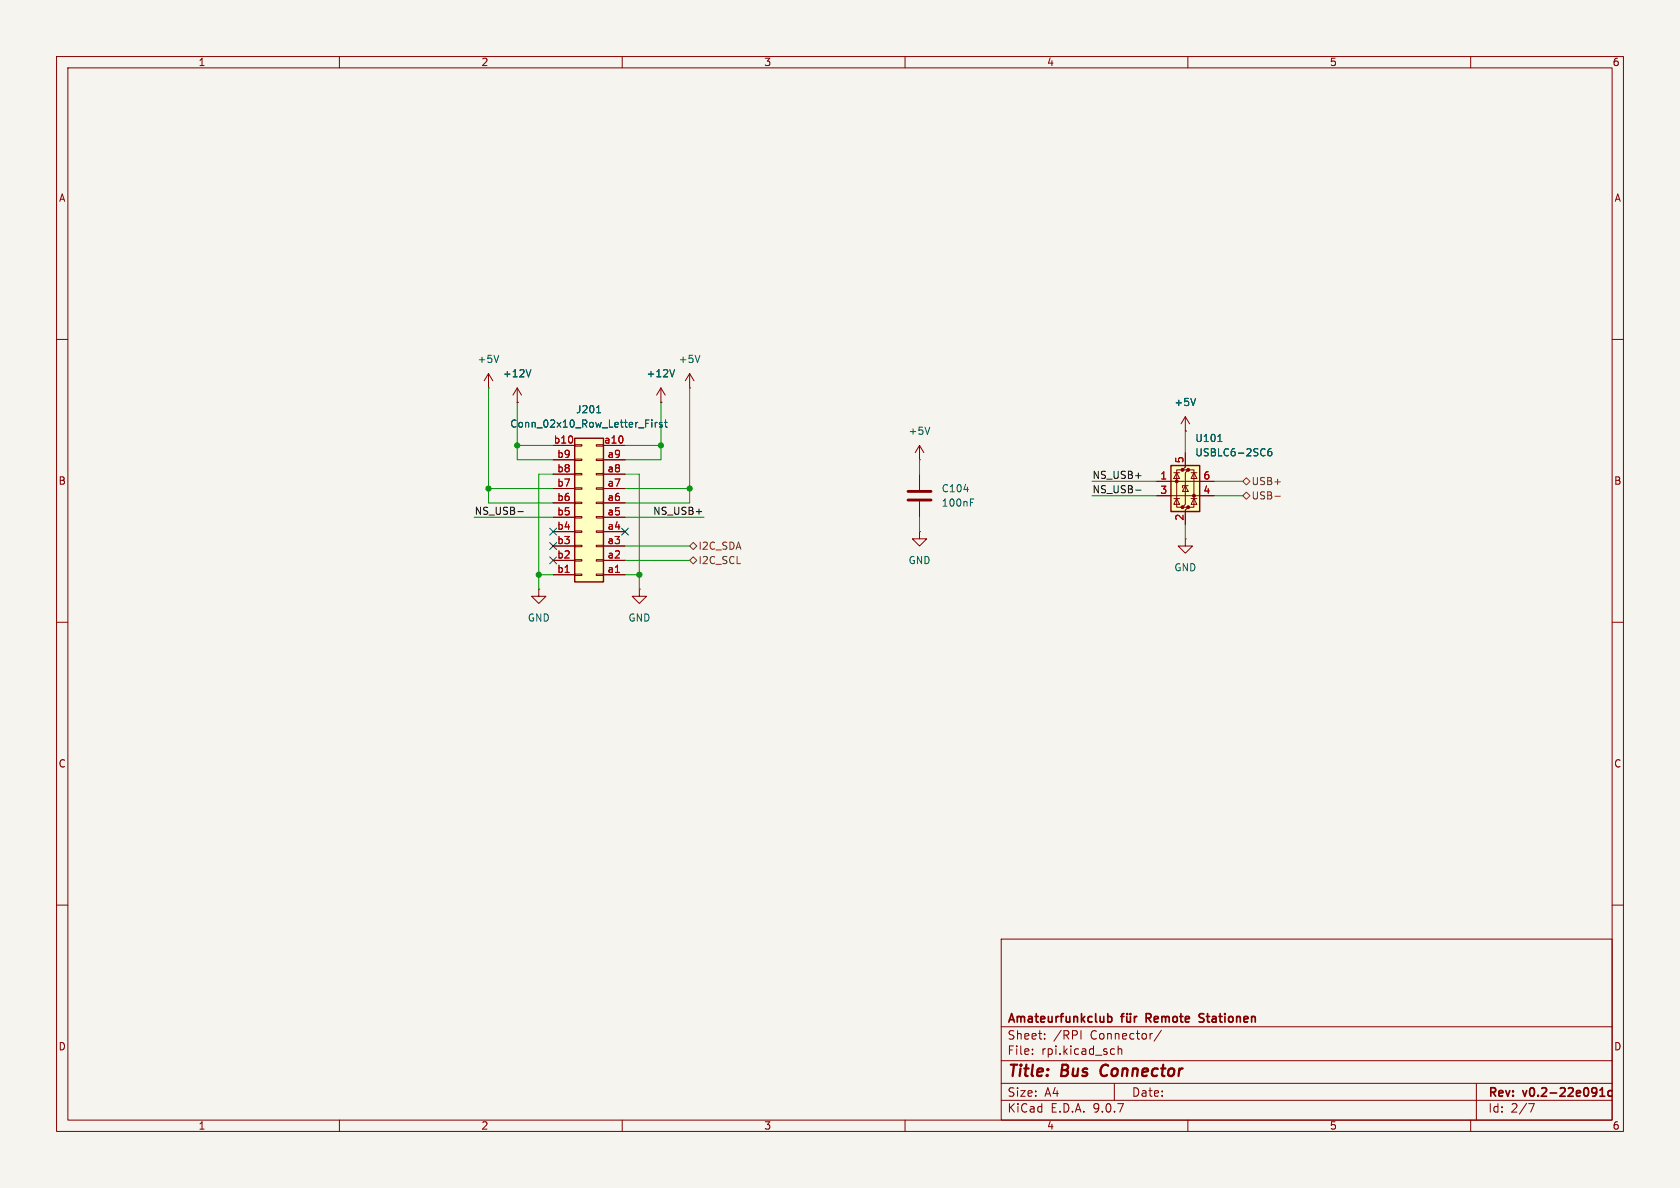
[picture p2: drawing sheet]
<svg xmlns="http://www.w3.org/2000/svg" width="297mm" height="210mm" viewBox="0 0 297 210" stroke-linecap="round" stroke-linejoin="round" font-family="sans-serif">
<path d="M0 0h297v210h-297z" fill="#f5f4ef" stroke="#f5f4ef" stroke-width=".18"/>
<g fill="none" stroke="#840000" stroke-width=".18">
<path d="M10 10h277v190h-277zM12 12h273v186h-273zM60 10v2M110 10v2M160 10v2M210 10v2M260 10v2M10 60h2M116.8 71.1h.1M116.8 68.6l-.7 1.3M116.8 68.6l.8 1.3M116.8 68.6v2.5"/>
<path d="M121.9 68.6h.1M121.9 66l-.7 1.3M121.9 66l.8 1.3M121.9 66v2.6M209.5 76.2h.1M209.5 73.7l-.7 1.2M209.5 73.7l.8 1.2M209.5 73.7v2.5M285 60h2M162.6 83.8v2.8M162.6 88.6v2.8M10 110h2"/>
<path d="M285 110h2M10 160h2M177 166h108v32h-108zM285 160h2M60 198v2M110 198v2M160 198v2M177 194.5h108M177 191.5h108M177 187.5h108M177 181.5h108M182.5 186.3v.1"/>
<path d="M182.5 185.5v.1M184.7 183.6v.1M184.7 182.8v.1M191.1 182.2v1.5M196.6 185.4l.4 .1M197 191.5v3M197 186.3l-.4 .1M197.7 185.5l.2-.1 .3 .1 .1 .9M197.7 184.9v1.5M205.3 182.1l-1.3 2M210 198v2M260 198v2"/>
<path d="M261 191.5v6.5M270.2 195.1h1l-.6 1.5"/>
</g>
<g fill="none" stroke="#840000" stroke-width=".3">
<path d="M195.8 179.8l.5-.1 .3 .3v.4l-.2 .2h-.6M198.1 179.7h.6M198.7 179.2l-.4 .2v1.3M199.2 179.7l.1 .9 .3 .1 .2-.2M199.3 179.2v.1M199.8 179.2v.1M199.8 179.7v1M200.6 179.7v1M201 179.7l-.3 .1-.1 .2M202.6 180h.6M203.2 179.2h-.6v1.5M212.8 179.3l-.5-.1-.3 .3 .1 .3 .6 .2"/>
<path d="M212 180.6h.7M282.8 193.8h.9M282.8 192.7l.5-.4v1.5M285 192.9l-.4-.1-.3 .3v.4l.1 .2h.6"/>
</g>
<path d="M194.8 188.5a1.27 1.27 0 0 0 0 1.6" fill="none" stroke="#840000" stroke-width=".4"/>
<path d="M160.5 86.9h4.1M160.5 88.4h4.1" fill="none" stroke="#840000" stroke-width=".51"/>
<path d="M119.3 65.3l-.5 1.3M123.7 62.8l-.4 1.3M211.4 70.4l-.5 1.3M170.4 86.5h.8M171.6 88.8h.4M171.6 88.2h.6" fill="none" stroke="#006464" stroke-width=".18"/>
<path d="M207 82.3h5.1v8.1h-5.1z" fill="#ffffc2"/>
<g fill="#840000" stroke="#840000" stroke-width=".18">
<circle cx="208" cy="85.1" r=".25"/>
<circle cx="209" cy="83.1" r=".25"/>
<circle cx="209" cy="89.7" r=".25"/>
<circle cx="210.1" cy="83.1" r=".25"/>
<circle cx="210.1" cy="89.7" r=".25"/>
<circle cx="211.1" cy="87.6" r=".25"/>
</g>
<g fill="none" stroke="#840000" stroke-width=".18">
<path d="M86.4 68.6h.1M86.4 66l-.8 1.3M86.4 66l.7 1.3M86.4 66v2.6M91.4 71.1h.1M91.4 68.6l-.7 1.3M91.4 68.6l.8 1.3M91.4 68.6v2.5M204.5 85.1h10.1M204.5 87.6h10.1M207.5 88.1h1M207.5 83.6h1"/>
<path d="M208 83.6l.5 1h-1zM208 88.1l.5 1.1h-1zM209 83.1h-1v6.6h1M209.5 80v2.6l-.5 .5h1.1l-.6 .5v5.6l-.5 .5h1.1l-.6 .5v2.5M209.5 85.9l.6 1h-1.1zM210.1 85.9h-1.1v.3M210.1 83.1h1v6.6h-1M210.6 88.1h1M210.6 83.6h1M211.1 83.6l.5 1h-1zM211.1 88.1l.5 1.1h-1zM95.2 104.1v1.3h1.3l-1.3 1.3-1.2-1.3h1.2"/>
<path d="M95.2 104.1h.1M113 104.1v1.3h1.3l-1.3 1.3-1.2-1.3h1.2M113 104.1h.1"/>
</g>
<path d="M207 82.3h5.1v8.1h-5.1z" fill="none" stroke="#840000" stroke-width=".25"/>
<path d="M88.2 62.8l-.4 1.3M93.9 65.3l-.5 1.3M215.3 78h.7M224.7 79.3l-.3 .1a.86 .86 0 0 0 0 1.2l.4-.1 .1-.5-.3-.2-.3 .1-.2 .1" fill="none" stroke="#006464" stroke-width=".18"/>
<path d="M101.6 77.5h5.1v25.4h-5.1z" fill="#ffffc2"/>
<path d="M101.6 77.5h5.1v25.4h-5.1z" fill="none" stroke="#840000" stroke-width=".25"/>
<g fill="none" stroke="#840000" stroke-width=".18">
<path d="M91.4 71.1h.1M97.8 78.7h3.8M101.6 78.6h1.3v.3h-1.3zM105.4 78.6h1.3v.3h-1.3zM106.7 78.7h3.8M116.8 71.1h.1M162.6 78.7l-.8 1.3M162.6 78.7l.7 1.3M162.6 78.7v2.6M209.5 76.2h.1M97.8 99.1h3.8M97.8 96.5h3.8"/>
<path d="M97.8 94h3.8M97.8 91.4h3.8M97.8 88.9h3.8M97.8 86.4h3.8M97.8 83.8h3.8M97.8 81.3h3.8M101.6 98.9h1.3v.3h-1.3zM101.6 96.4h1.3v.2h-1.3zM101.6 93.9h1.3v.2h-1.3zM101.6 91.3h1.3v.3h-1.3zM101.6 88.8h1.3v.2h-1.3zM101.6 86.2h1.3v.3h-1.3z"/>
<path d="M101.6 83.7h1.3v.2h-1.3zM101.6 81.2h1.3v.2h-1.3zM105.4 98.9h1.3v.3h-1.3zM105.4 96.4h1.3v.2h-1.3zM105.4 93.9h1.3v.2h-1.3zM105.4 91.3h1.3v.3h-1.3zM105.4 88.8h1.3v.2h-1.3zM105.4 86.2h1.3v.3h-1.3zM105.4 83.7h1.3v.2h-1.3zM105.4 81.2h1.3v.2h-1.3zM106.7 99.1h3.8M106.7 96.5h3.8"/>
<path d="M106.7 94h3.8M106.7 91.4h3.8M106.7 88.9h3.8M106.7 86.4h3.8M106.7 83.8h3.8M106.7 81.3h3.8M162.6 94v1.3h1.2l-1.2 1.2-1.3-1.2h1.3M162.6 94h.1M162.6 81.3h.1M204.5 85.1h2.5M204.5 87.6h2.5M209.5 95.3v1.2h1.3l-1.3 1.3-1.2-1.3h1.2"/>
<path d="M209.5 95.3h.1M209.5 80v2.6M209.5 90.2v2.5M212.1 85.1h2.5M212.1 87.6h2.5M97.8 101.6h3.8M101.6 101.5h1.3v.2h-1.3zM105.4 101.5h1.3v.2h-1.3zM106.7 101.6h3.8"/>
</g>
<g fill="none" stroke="#006464" stroke-width=".18">
<path d="M93.9 65.3l-.5 1.3M105.5 73h.7M115.2 74.2v.2M115.2 74.7v.8M115.8 74.7v.8M116.2 74.7l-.4 .2M117.1 74.7h-.4l-.1 .1v.2l.5 .1v.3h-.5M117.5 74.7h.5M117.7 74.2v1.1l.3 .2M119.3 65.3l-.5 1.3M164.4 75.5l-.4 1.3M211.4 70.4l-.5 1.3"/>
<path d="M215.3 78h.7M224.7 79.3l-.3 .1a.86 .86 0 0 0 0 1.2l.4-.1 .1-.5-.3-.2-.3 .1-.2 .1"/>
</g>
<path d="M121.9 99.1l.7-.7 .6 .7-.6 .6zM121.9 96.5l.7-.6 .6 .6-.6 .7zM219.7 85.1l.6-.6 .7 .6-.7 .6zM219.7 87.6l.6-.6 .7 .6-.7 .7zM225.4 87.7h1" fill="none" stroke="#725600" stroke-width=".18"/>
<path d="M91.5 90.4h1M123.1 90.4h1M200.8 86.6h.9M200.8 84.1h.9" fill="none" stroke="#0f0f0f" stroke-width=".18"/>
<g fill="none" stroke="#009600" stroke-width=".18">
<path d="M86.4 68.6v20.3h11.4M91.4 71.1v10.2h6.4M91.4 78.7h6.4M110.5 78.7h6.3M116.8 71.1v10.2h-6.3M121.9 68.6v20.3h-11.4M209.5 76.2v3.8M83.8 91.4h14M86.4 86.4h11.4M97.8 83.8h-2.6v20.3M110.5 83.8h2.5v20.3M110.5 86.4h11.4"/>
<path d="M110.5 91.4h14M110.5 96.5h11.4M110.5 99.1h11.4M162.6 81.3v2.5M162.6 91.4v2.6M193 87.6h11.5M193 85.1h11.5M209.5 92.7v2.6M214.6 87.6h5.1M214.6 85.1h5.1M95.2 101.6h2.6M110.5 101.6h2.5"/>
</g>
<path d="M97.2 98.5l1.2 1.2M97.2 95.9l1.2 1.2M97.2 93.4l1.2 1.2M98.4 98.5l-1.2 1.2M98.4 95.9l-1.2 1.2M98.4 93.4l-1.2 1.2M109.9 93.4l1.2 1.2M111.1 93.4l-1.2 1.2" fill="none" stroke="#000084" stroke-width=".18"/>
<g fill="#009600" stroke="#009600" stroke-width=".18">
<circle cx="113" cy="101.6" r=".46"/>
<circle cx="91.4" cy="78.7" r=".46"/>
<circle cx="86.4" cy="86.4" r=".46"/>
<circle cx="121.9" cy="86.4" r=".46"/>
<circle cx="95.2" cy="101.6" r=".46"/>
<circle cx="116.8" cy="78.7" r=".46"/>
</g>
<g font-size="2.8" fill="#840000">
<text x="178" y="190.9">Title:</text>
<text x="187.7" y="190.9">Bus</text>
<text x="195.4" y="190.9">Connector</text>
</g>
<g font-size="2.1" fill="#840000">
<text x="178" y="184">Sheet:</text>
<text x="178" y="181.2">Amateurfunkclub</text>
<text x="186.2" y="184">/RPI</text>
<text x="192.8" y="184">Connector/</text>
<text x="203.3" y="181.2">Remote</text>
<text x="213.3" y="181.2">Stationen</text>
<text x="178" y="186.7">File:</text>
<text x="184.1" y="186.7">rpi.kicad_sch</text>
<text x="178" y="196.9">KiCad</text>
<text x="178" y="194.1">Size:</text>
<text x="184.7" y="194.1">A4</text>
<text x="185.7" y="196.9">E.D.A.</text>
<text x="193.3" y="196.9">9.0.7</text>
<text x="200" y="194.1">Date:</text>
<text x="263" y="194.3">Rev:</text>
<text x="263" y="196.9">Id:</text>
<text x="267.1" y="196.9">2/7</text>
<text x="269.4" y="194.3">v0.2-22e091c</text>
</g>
<g font-size="1.8" fill="#840000">
<text x="35" y="11.9">1</text>
<text x="85" y="11.9">2</text>
<text x="135" y="11.9">3</text>
<text x="185" y="11.9">4</text>
<text x="235" y="11.9">5</text>
<text x="285" y="11.9">6</text>
<text x="10.3" y="35.9">A</text>
<text x="285.3" y="35.9">A</text>
<text x="10.3" y="85.9">B</text>
<text x="285.3" y="85.9">B</text>
<text x="10.3" y="135.9">C</text>
<text x="285.3" y="135.9">C</text>
<text x="10.3" y="185.9">D</text>
<text x="285.3" y="185.9">D</text>
<text x="35" y="199.9">1</text>
<text x="85" y="199.9">2</text>
<text x="135" y="199.9">3</text>
<text x="185" y="199.9">4</text>
<text x="235" y="199.9">5</text>
<text x="285" y="199.9">6</text>
</g>
<g font-size="1.8" fill="#006464">
<text x="84.3" y="64.4">+5V</text>
<text x="119.9" y="64.4">+5V</text>
<text x="88.8" y="66.9">+12V</text>
<text x="114.2" y="66.9">+12V</text>
<text x="207.5" y="72">+5V</text>
<text x="90.1" y="75.8">Conn_02x10_Row_Letter_First</text>
<text x="101.7" y="73.3">J201</text>
<text x="160.5" y="77.1">+5V</text>
<text x="211.2" y="80.9">USBLC6-2SC6</text>
<text x="211.2" y="78.3">U101</text>
<text x="166.4" y="87.2">C104</text>
<text x="166.4" y="89.8">100nF</text>
<text x="160.5" y="99.9">GND</text>
<text x="207.5" y="101.2">GND</text>
<text x="93.2" y="110.1">GND</text>
<text x="111" y="110.1">GND</text>
</g>
<g font-size="1.8" fill="#a90000">
<text x="97.8" y="78.5">b10</text>
<text x="98.4" y="83.6">b8</text>
<text x="98.4" y="81">b9</text>
<text x="106.7" y="78.5">a10</text>
<text x="107.3" y="83.6">a8</text>
<text x="107.3" y="81">a9</text>
<text x="209.3" y="82" transform="rotate(-90 209.3 82)">5</text>
<text x="98.4" y="88.6">b6</text>
<text x="98.4" y="86.1">b7</text>
<text x="107.3" y="88.6">a6</text>
<text x="107.3" y="86.1">a7</text>
<text x="205" y="84.8">1</text>
<text x="205" y="87.4">3</text>
<text x="212.7" y="84.8">6</text>
<text x="212.7" y="87.4">4</text>
<text x="98.4" y="93.7">b4</text>
<text x="98.4" y="91.2">b5</text>
<text x="107.3" y="93.7">a4</text>
<text x="107.3" y="91.2">a5</text>
<text x="209.3" y="92.1" transform="rotate(-90 209.3 92.1)">2</text>
<text x="98.4" y="101.3">b1</text>
<text x="98.4" y="98.8">b2</text>
<text x="98.4" y="96.3">b3</text>
<text x="107.3" y="101.3">a1</text>
<text x="107.3" y="98.8">a2</text>
<text x="107.3" y="96.3">a3</text>
</g>
<g font-size="1.8" fill="#0f0f0f">
<text x="193" y="87.3">NS_USB-</text>
<text x="193" y="84.7">NS_USB+</text>
<text x="83.8" y="91.1">NS_USB-</text>
<text x="115.4" y="91.1">NS_USB+</text>
</g>
<g font-size="1.8" fill="#725600">
<text x="221.2" y="86">USB+</text>
<text x="221.2" y="88.5">USB-</text>
<text x="123.4" y="99.9">I2C_SCL</text>
<text x="123.4" y="97.4">I2C_SDA</text>
</g>
</svg>
